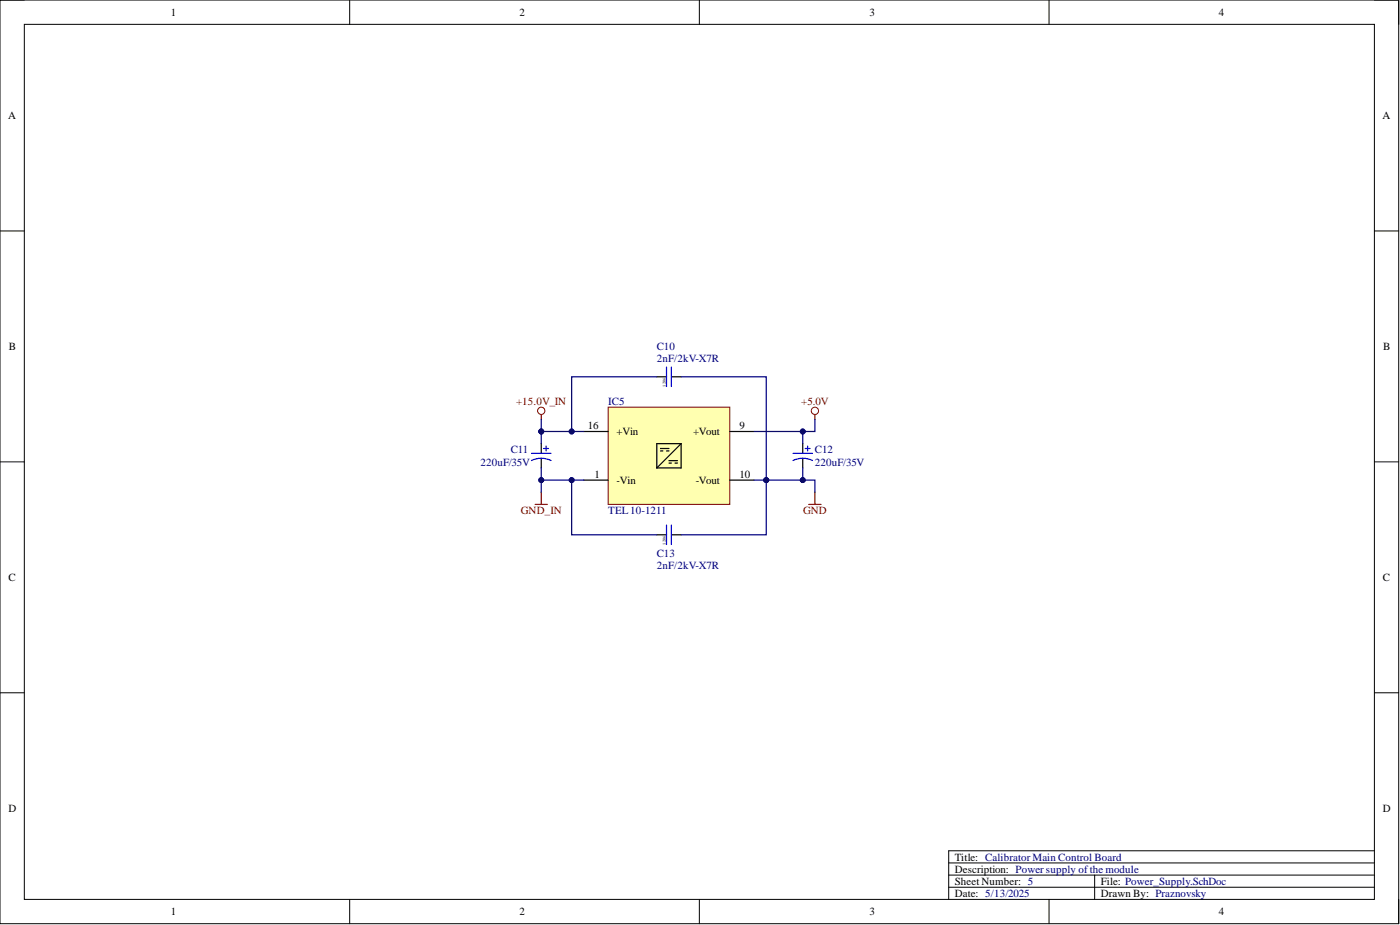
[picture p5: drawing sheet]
<svg xmlns="http://www.w3.org/2000/svg" width="292mm" height="193mm" viewBox="0 0 292 193" stroke-linecap="round" stroke-linejoin="round" font-family="sans-serif">
<g fill="none" stroke="#000" stroke-width=".21">
<path d="M0 0h291.8v192.7h-291.8zM0 0h5.1M5.1 5.1h281.7v182.5h-281.7zM73 0v5.1M145.9 0v5.1M218.9 0v5.1M286.8 0h5v5.1M0 48.2h5.1M286.8 48.2h5M0 96.4h5.1M286.8 96.4h5M0 144.5h5.1"/>
<path d="M286.8 144.5h5M286.8 177.5h-88.9v10.1M73 187.6v5.1M145.9 187.6v5.1M197.9 182.6h88.9M197.9 180h88.9M197.9 185.1h88.9M218.9 187.6v5.1M228.4 182.6v5M291.8 187.6v5.1"/>
</g>
<path d="M137 78.6h2.1M140.1 78.6h2M112.9 92.6v2M112.9 95.6v2M167.5 92.6v2M167.5 95.6v2" fill="none" stroke="#000" stroke-width=".25"/>
<path d="M139.1 76.6v4M140.1 76.6v4M110.9 96.1a4.6 4.6 0 0 1 4.1 0M110.9 94.6h4.1M113.4 93.6h1M113.9 93.1v1M165.5 96.1a4.6 4.6 0 0 1 4 0M165.5 94.6h4M168 93.6h1M168.5 93.1v1" fill="none" stroke="#00f" stroke-width=".25"/>
<g fill="none" stroke="#800000" stroke-width=".21">
<circle cx="112.9" cy="85.7" r=".76"/>
<circle cx="170" cy="85.7" r=".76"/>
</g>
<path d="M112.9 86.5v1M170 86.5v1M111.7 105.2h2.5M112.9 102.7v2.5M168.8 105.2h2.5M170 102.7v2.5" fill="none" stroke="#800000" stroke-width=".25"/>
<path d="M126.9 84.9h25.4v20.3h-25.4z" fill-rule="evenodd" fill="#ffffb0"/>
<path d="M126.9 84.9h25.4v20.3h-25.4z" fill="none" stroke="#800000" stroke-width=".21"/>
<g fill="none" stroke="#000" stroke-width=".25">
<path d="M121.8 90h5.1M137.8 94.1h.5M137.8 93.6h1.8M139.1 94.1h.5M139.6 96.6h.5M139.6 96.1h1.7M140.8 96.6h.5M142.1 92.6h-5.1v5M142.1 92.6v5h-5.1M142.1 92.6l-5.1 5M152.3 90h5M121.8 100.2h5.1"/>
<path d="M137 111.6h2.1M140.1 111.6h2M152.3 100.2h5"/>
</g>
<path d="M139.1 109.5v4.1M140.1 109.5v4.1" fill="none" stroke="#00f" stroke-width=".25"/>
<path d="M112.9 100.2v2.5" fill="none" stroke="#000080" stroke-width=".25"/>
<circle cx="112.9" cy="100.2" r=".51" fill="#000080"/>
<circle cx="112.9" cy="100.2" r=".51" fill="none" stroke="#000080" stroke-width=".21"/>
<path d="M137 78.6h-17.7v11.4" fill="none" stroke="#000080" stroke-width=".25"/>
<circle cx="119.3" cy="90" r=".51" fill="#000080"/>
<circle cx="119.3" cy="90" r=".51" fill="none" stroke="#000080" stroke-width=".21"/>
<path d="M112.9 90v2.6" fill="none" stroke="#000080" stroke-width=".25"/>
<circle cx="112.9" cy="90" r=".51" fill="#000080"/>
<circle cx="112.9" cy="90" r=".51" fill="none" stroke="#000080" stroke-width=".21"/>
<path d="M167.5 97.6v2.6" fill="none" stroke="#000080" stroke-width=".25"/>
<circle cx="167.5" cy="100.2" r=".51" fill="#000080"/>
<circle cx="167.5" cy="100.2" r=".51" fill="none" stroke="#000080" stroke-width=".21"/>
<path d="M167.5 90v2.6" fill="none" stroke="#000080" stroke-width=".25"/>
<circle cx="167.5" cy="90" r=".51" fill="#000080"/>
<circle cx="167.5" cy="90" r=".51" fill="none" stroke="#000080" stroke-width=".21"/>
<path d="M142.1 78.6h17.8v21.6" fill="none" stroke="#000080" stroke-width=".25"/>
<circle cx="159.9" cy="100.2" r=".51" fill="#000080"/>
<circle cx="159.9" cy="100.2" r=".51" fill="none" stroke="#000080" stroke-width=".21"/>
<path d="M112.9 87.5v2.5" fill="none" stroke="#000080" stroke-width=".25"/>
<circle cx="112.9" cy="90" r=".51" fill="#000080"/>
<circle cx="112.9" cy="90" r=".51" fill="none" stroke="#000080" stroke-width=".21"/>
<path d="M159.9 100.2v11.4h-17.8" fill="none" stroke="#000080" stroke-width=".25"/>
<circle cx="159.9" cy="100.2" r=".51" fill="#000080"/>
<circle cx="159.9" cy="100.2" r=".51" fill="none" stroke="#000080" stroke-width=".21"/>
<path d="M119.3 100.2v11.4h17.7" fill="none" stroke="#000080" stroke-width=".25"/>
<circle cx="119.3" cy="100.2" r=".51" fill="#000080"/>
<circle cx="119.3" cy="100.2" r=".51" fill="none" stroke="#000080" stroke-width=".21"/>
<path d="M112.9 97.6v2.6h8.9" fill="none" stroke="#000080" stroke-width=".25"/>
<circle cx="112.9" cy="100.2" r=".51" fill="#000080"/>
<circle cx="112.9" cy="100.2" r=".51" fill="none" stroke="#000080" stroke-width=".21"/>
<circle cx="119.3" cy="100.2" r=".51" fill="#000080"/>
<circle cx="119.3" cy="100.2" r=".51" fill="none" stroke="#000080" stroke-width=".21"/>
<path d="M112.9 90h8.9" fill="none" stroke="#000080" stroke-width=".25"/>
<circle cx="119.3" cy="90" r=".51" fill="#000080"/>
<circle cx="119.3" cy="90" r=".51" fill="none" stroke="#000080" stroke-width=".21"/>
<circle cx="112.9" cy="90" r=".51" fill="#000080"/>
<circle cx="112.9" cy="90" r=".51" fill="none" stroke="#000080" stroke-width=".21"/>
<path d="M157.3 100.2h12.7v2.5" fill="none" stroke="#000080" stroke-width=".25"/>
<circle cx="167.5" cy="100.2" r=".51" fill="#000080"/>
<circle cx="167.5" cy="100.2" r=".51" fill="none" stroke="#000080" stroke-width=".21"/>
<circle cx="159.9" cy="100.2" r=".51" fill="#000080"/>
<circle cx="159.9" cy="100.2" r=".51" fill="none" stroke="#000080" stroke-width=".21"/>
<path d="M170 87.5v2.5h-12.7" fill="none" stroke="#000080" stroke-width=".25"/>
<circle cx="167.5" cy="90" r=".51" fill="#000080"/>
<circle cx="167.5" cy="90" r=".51" fill="none" stroke="#000080" stroke-width=".21"/>
<g font-size="2.3">
<text x="35.6" y="3.3">1</text>
<text x="108.4" y="3.3">2</text>
<text x="181.4" y="3.3">3</text>
<text x="254.3" y="3.3">4</text>
<text x="1.7" y="24.9">A</text>
<text x="288.4" y="24.9">A</text>
<text x="1.9" y="73">B</text>
<text x="288.6" y="73">B</text>
<text x="122.7" y="89.5">16</text>
<text x="154.3" y="89.5">9</text>
<text x="128.7" y="90.8">+Vin</text>
<text x="144.6" y="90.8">+Vout</text>
<text x="124" y="99.7">1</text>
<text x="128.7" y="100.9">-Vin</text>
<text x="145.2" y="100.9">-Vout</text>
<text x="154.3" y="99.7">10</text>
<text x="1.8" y="121.2">C</text>
<text x="288.5" y="121.2">C</text>
<text x="1.8" y="169.4">D</text>
<text x="288.5" y="169.4">D</text>
<text x="199.2" y="179.5">Title: Calibrator Main Control Board</text>
<text x="199.2" y="182.1">Description: Power supply ofthe module</text>
<text x="199.2" y="184.6">Sheet Number: 5</text>
<text x="229.7" y="184.6">File: Power_Supply.SchDoc</text>
<text x="35.6" y="190.9">1</text>
<text x="108.4" y="190.9">2</text>
<text x="181.4" y="190.9">3</text>
<text x="199.2" y="187.1">Date: 5/13/2025</text>
<text x="229.7" y="187.1">Drawn By: Praznovsky</text>
<text x="254.3" y="190.9">4</text>
</g>
<g font-size="2.3" fill="#000080">
<text x="137" y="73">C10</text>
<text x="137" y="75.6">2nF/2kV-X7R</text>
<text x="126.9" y="84.4">IC5</text>
<text x="106.6" y="94.6">C11</text>
<text x="170" y="94.6">C12</text>
<text x="100.2" y="97.1">220uF/35V</text>
<text x="170" y="97.1">220uF/35V</text>
<text x="126.9" y="107.3">TEL10-1211</text>
<text x="137" y="116.1">C13</text>
<text x="137" y="118.7">2nF/2kV-X7R</text>
</g>
<g font-size="2.3" fill="#800000">
<text x="107.7" y="84.4">+15.0V_IN</text>
<text x="167.1" y="84.4">+5.0V</text>
<text x="108.7" y="107.3">GND_IN</text>
<text x="167.6" y="107.3">GND</text>
</g>
<g font-size=".9" fill="#666">
<text x="138.9" y="80.6" transform="rotate(-90 138.9 80.6)">1206</text>
<text x="138.9" y="113.6" transform="rotate(-90 138.9 113.6)">1206</text>
</g>
</svg>
